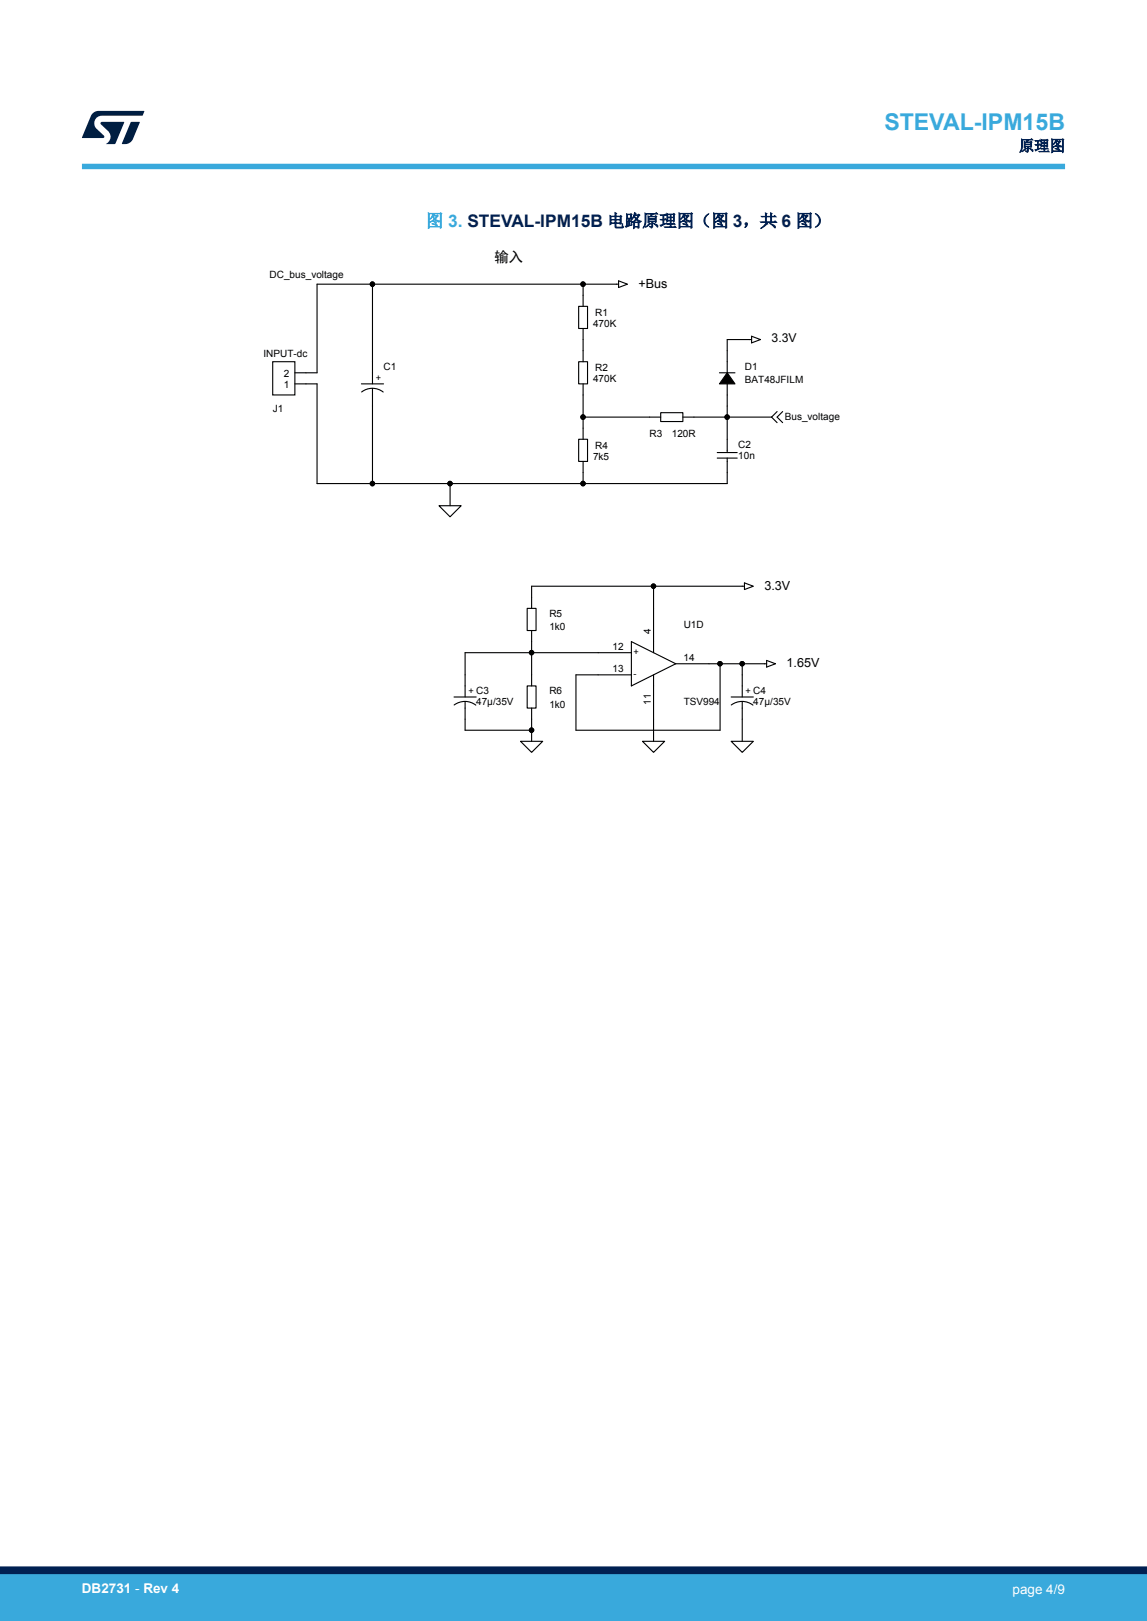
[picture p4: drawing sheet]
<svg xmlns="http://www.w3.org/2000/svg" width="210mm" height="297mm" viewBox="0 0 210 297" stroke-linecap="round" stroke-linejoin="round" font-family="sans-serif">
<g fill="none" stroke="#000" stroke-width=".2">
<path d="M68.2 52.1v18.2M105.9 56.1h1.7v4.1h-1.7zM106.8 52.1v4M113.3 51.5l1.6 .6-1.6 .6zM113.3 52.1h-55.3v16.2h-4M49.9 66.3h4.1v6.1h-4.1zM54 70.3h4v18.3h24.4M66.2 70.3h4M66.2 71.8a3.2 3.2 0 0 1 4 0M68.2 71.1v17.5M105.9 66.3h1.7v4h-1.7zM106.8 60.2v6.1"/>
<path d="M106.8 70.3v10.2M106.8 76.4h14.2M121 75.6h4v1.6h-4zM125 76.4h16.3M131.7 68.3h2.9M133.1 68.3l1.5 2h-2.9zM133.1 70.3v12.6M137.6 61.6l1.6 .6-1.6 .6zM137.6 62.2h-4.5v6.1M141.3 76.4l1 1M142.3 75.4l-1 1M143.3 75.4l-1 1 1 1"/>
<path d="M80.4 92.7h4l-2 2zM82.4 88.6v4.1M105.9 80.5h1.7v4h-1.7zM106.8 84.5v4.1M131.3 83.9h3.7M131.3 82.9h3.7M133.1 83.9v4.7h-50.7M96.5 111.5h1.6v4h-1.6zM97.3 115.5v10.2M115.6 119.6h-30.4v8.1M115.6 117.6l8.1 4-8.1 4.1zM119.7 107.4v12.2"/>
<path d="M136.3 106.8l1.6 .6-1.6 .6zM136.3 107.4h-39v4.1M83.1 127.7h4.1M83.1 129.2a3.3 3.3 0 0 1 4 0M85.2 128.5v5.3h12.1M95.3 135.8h4.1l-2.1 2.1zM96.5 125.7h1.6v4h-1.6zM97.3 129.7v6.1M117.6 135.8h4.1l-2 2.1zM119.7 123.6v12.2M123.7 121.6h16.7M131.8 121.6v12.2h-26.3v-10.2h10.1"/>
<path d="M133.9 135.8h4l-2 2.1zM133.9 127.7h4M133.9 129.2a3.3 3.3 0 0 1 4 0M135.9 121.6v6.1M135.9 128.5v7.3M140.4 121l1.6 .6-1.6 .6z"/>
<circle cx="68.2" cy="52.1" r=".4"/>
<circle cx="106.7" cy="52.1" r=".4"/>
<circle cx="106.7" cy="76.4" r=".4"/>
<circle cx="133.1" cy="76.4" r=".4"/>
<circle cx="68.2" cy="88.6" r=".4"/>
<circle cx="82.4" cy="88.6" r=".4"/>
<circle cx="106.7" cy="88.6" r=".4"/>
<circle cx="97.3" cy="119.6" r=".4"/>
<circle cx="119.6" cy="107.4" r=".4"/>
<circle cx="97.3" cy="133.8" r=".4"/>
<circle cx="131.8" cy="121.6" r=".4"/>
<circle cx="135.9" cy="121.6" r=".4"/>
</g>
<g fill="#000">
<path d="M133.1 68.3l1.5 2h-2.9z" fill-rule="evenodd"/>
<circle cx="68.2" cy="52.1" r=".4"/>
<circle cx="106.7" cy="52.1" r=".4"/>
<circle cx="106.7" cy="76.4" r=".4"/>
<circle cx="133.1" cy="76.4" r=".4"/>
<circle cx="68.2" cy="88.6" r=".4"/>
<circle cx="82.4" cy="88.6" r=".4"/>
<circle cx="106.7" cy="88.6" r=".4"/>
<circle cx="97.3" cy="119.6" r=".4"/>
<circle cx="119.6" cy="107.4" r=".4"/>
<circle cx="97.3" cy="133.8" r=".4"/>
<circle cx="131.8" cy="121.6" r=".4"/>
<circle cx="135.9" cy="121.6" r=".4"/>
</g>
<path d="M15 30.5h180" fill="none" stroke="#39a9dc" stroke-width="1"/>
<g fill="#001e41">
<path d="M17.1 20.7l.9-.4 8.4 .1-.3 .8h-7.4a1.4 1.4 0 0 0-1.3 .8 1.4 1.4 0 0 0 .2 1.5l1.4 1.3v.4l-4 .1 1.6-4.1z"/>
<path d="M24 22.4h1.6l-1.3 3.1a1.54 1.54 0 0 1-1.4 .9l-.6-.1z"/>
<path d="M18.5 22.4h4.2l-1.6 4h-1.7a1.48 1.48 0 0 0 .4-2.4l-1.3-1.2-.1-.2z"/>
</g>
<g fill="#39a9dc">
<path d="M0 288.4h210v8.6h-210z" fill-rule="evenodd"/>
<path d="M-.1 288.4h210.2v4.4h-210.2z" fill-rule="evenodd"/>
</g>
<path d="M0 287.7h210" fill="none" stroke="#002052" stroke-width="1.4"/>
<text font-size="4.2" fill="#39a9dc" x="161.9" y="23.8">STEVAL-IPM15B</text>
<text font-size="3.2" fill="#39a9dc" x="78" y="41.5">图 3. STEVAL-IPM15B 电路原理图（图 3，共 6 图）</text>
<text font-size="2.8" fill="#002052" x="186.5" y="27.7">原理图</text>
<text font-size="2.6" x="90.5" y="47.9">输入</text>
<g font-size="2.5" fill="#fff">
<text x="15" y="291.8">DB2731 - Rev 4</text>
<text x="185.4" y="292.1">page 4/9</text>
</g>
<g font-size="2.3">
<text x="116.9" y="52.7">+Bus</text>
<text x="140" y="108">3.3V</text>
<text x="144" y="122.2">1.65V</text>
</g>
<text font-size="2.2" x="141.3" y="62.7">3.3V</text>
<g font-size="1.8">
<text x="49.4" y="51">DC_bus_voltage</text>
<text x="108.6" y="59.9">470K</text>
<text x="109" y="57.9">R1</text>
<text x="48.2" y="65.4">INPUT-dc</text>
<text x="52" y="71.1">1</text>
<text x="52" y="69">2</text>
<text x="70.2" y="67.8">C1</text>
<text x="108.6" y="70">470K</text>
<text x="109" y="68">R2</text>
<text x="136.4" y="67.8">D1</text>
<text x="136.4" y="70.2">BAT48JFILM</text>
<text x="49.9" y="75.5">J1</text>
<text x="143.7" y="76.9">Bus_voltage</text>
<text x="109" y="82.2">R4</text>
<text x="118.9" y="80">R3</text>
<text x="123" y="80">120R</text>
<text x="135.2" y="82">C2</text>
<text x="108.6" y="84.2">7k5</text>
<text x="135.2" y="84">10n</text>
<text x="100.6" y="113">R5</text>
<text x="100.6" y="115.4">1k0</text>
<text x="112.1" y="119">12</text>
<text x="119.1" y="116.1" transform="rotate(-90 119.1 116.1)">4</text>
<text x="125.2" y="115">U1D</text>
<text x="112.1" y="123.1">13</text>
<text x="125.1" y="121.1">14</text>
<text x="87.2" y="129.2">47µ/35V</text>
<text x="100.6" y="127.2">R6</text>
<text x="100.6" y="129.6">1k0</text>
<text x="119.1" y="129.2" transform="rotate(-90 119.1 129.2)">11</text>
<text x="125.2" y="129.2">TSV994</text>
<text x="137.9" y="129.2">47µ/35V</text>
</g>
<g font-size="1.7">
<text x="68.8" y="69.9">+</text>
<text x="116" y="119.9">+</text>
<text x="116" y="124">-</text>
<text x="85.8" y="127.2">+ C3</text>
<text x="136.5" y="127.2">+ C4</text>
</g>
</svg>
